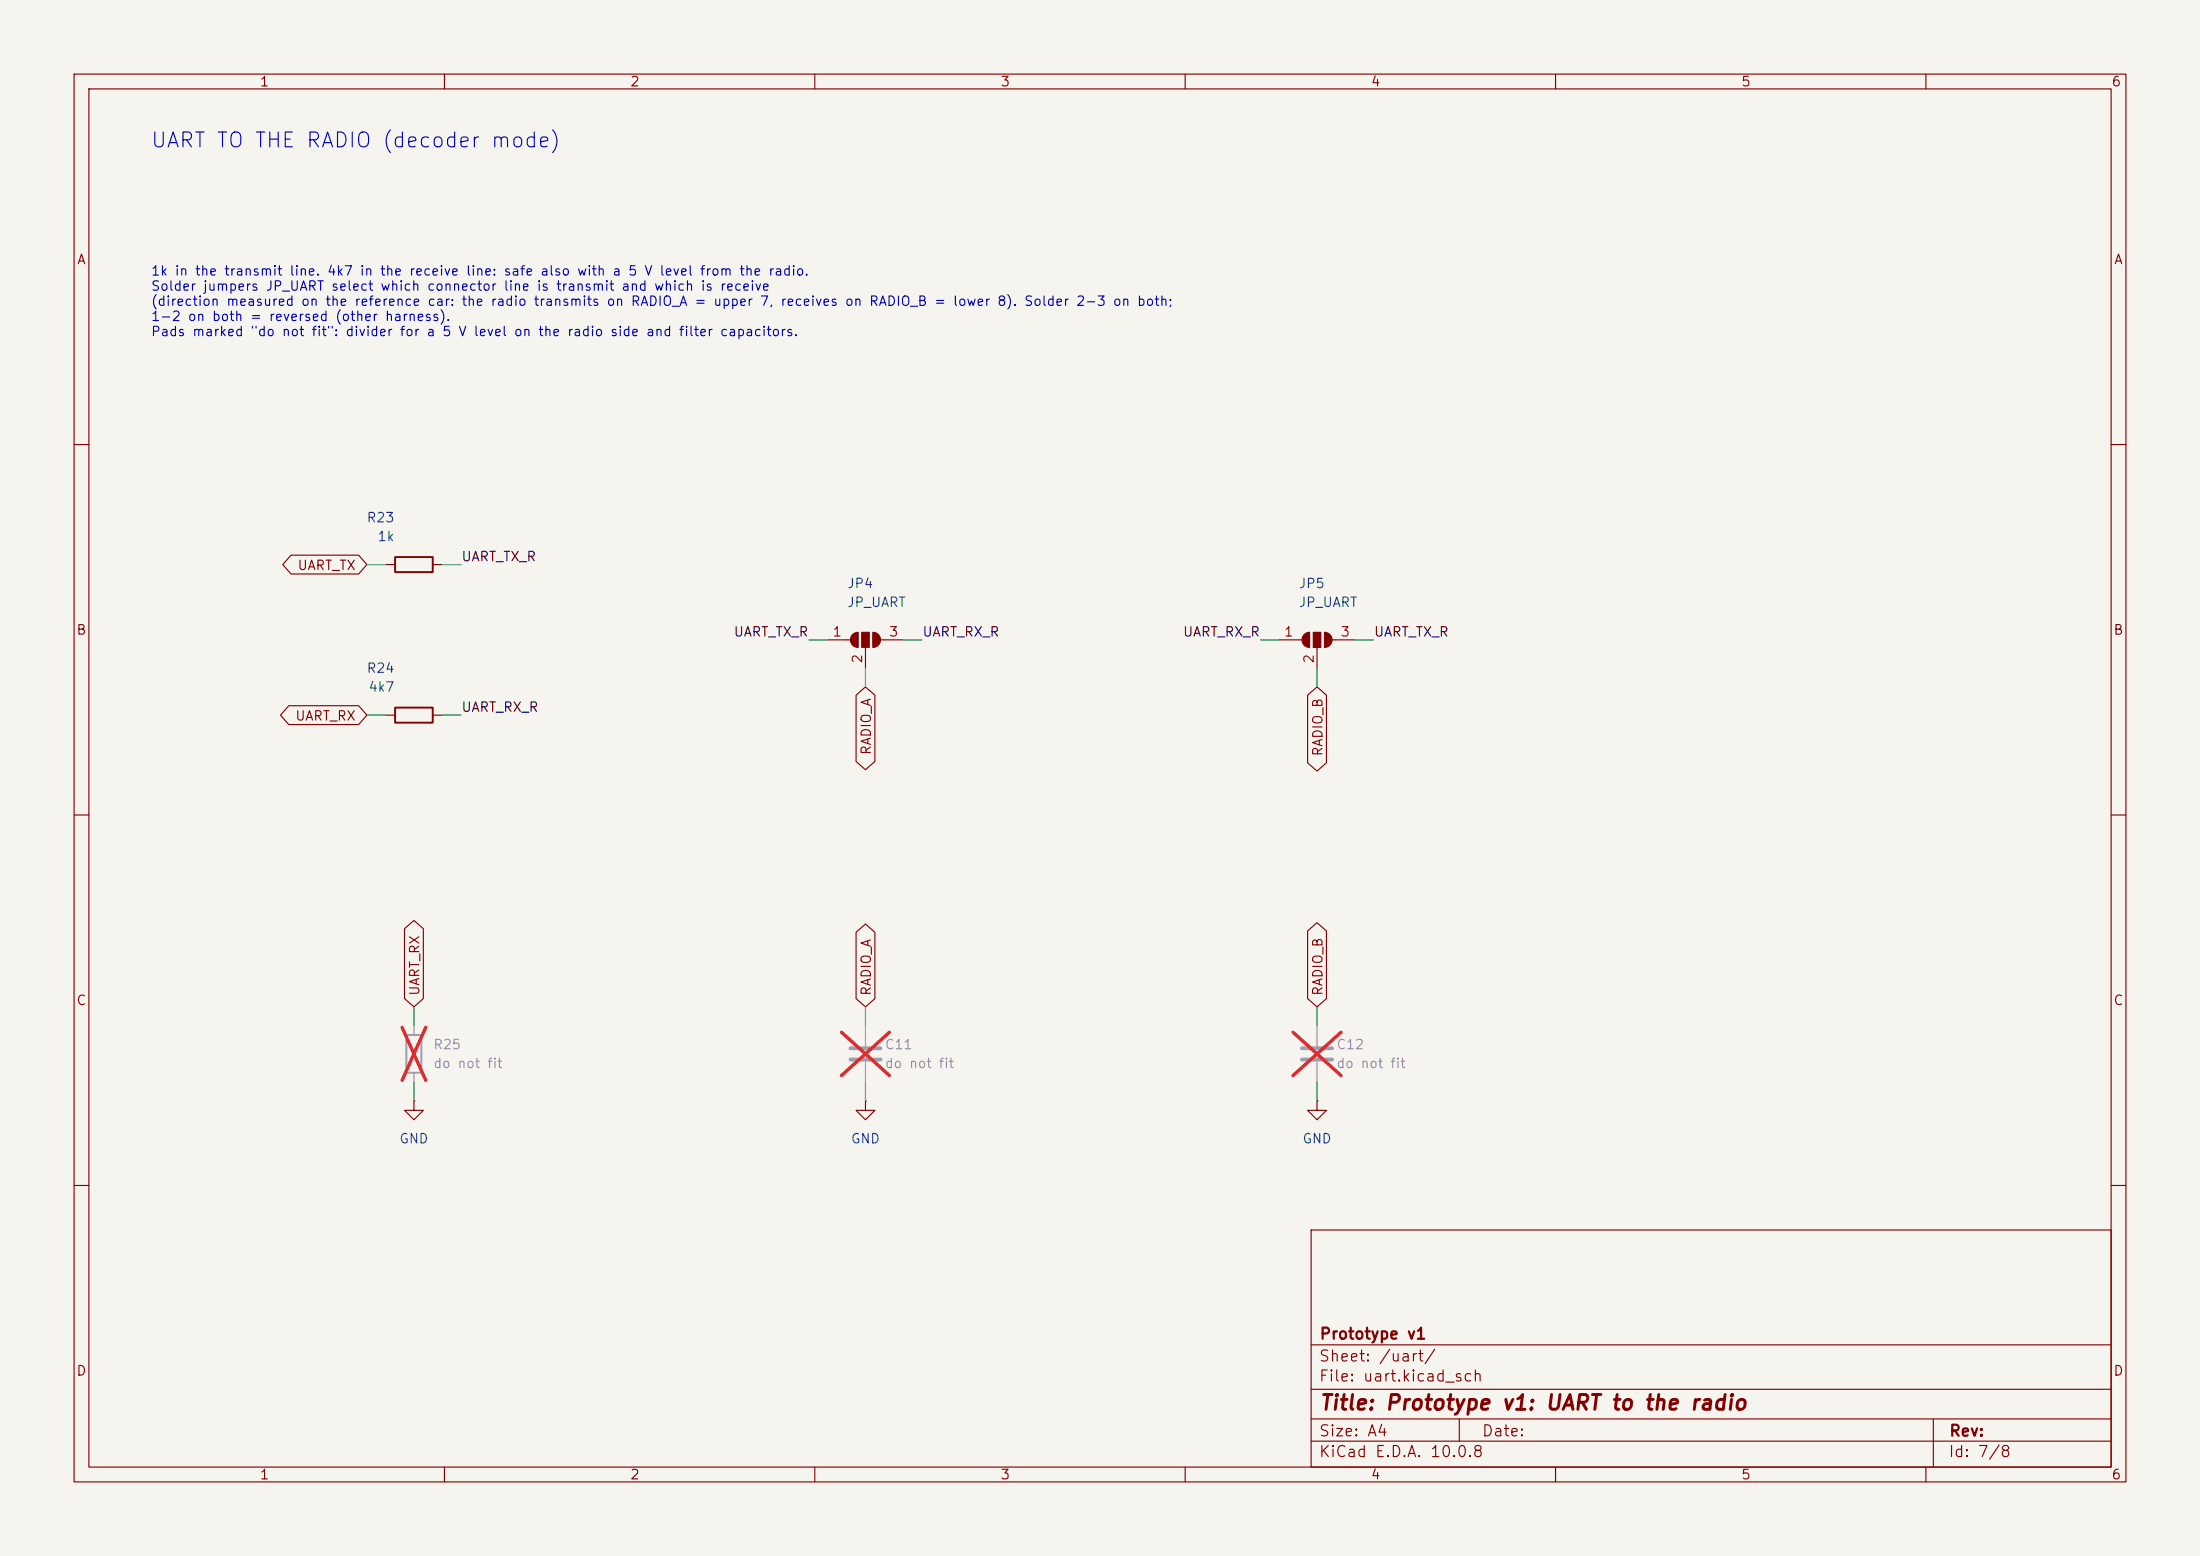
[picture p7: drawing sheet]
(kicad_sch
 (version 20250610)
 (generator "eeschema")
 (generator_version "9.99")
 (paper "A4")
 (title_block
  (title "Prototype v1: UART to the radio")
  (company "Prototype v1"))
 (lib_symbols
  (symbol "Device:C"
   (pin_numbers (hide yes))
   (pin_names
    (offset 0.254)) (exclude_from_sim no) (in_bom yes) (on_board yes)
   (in_pos_files yes)
   (duplicate_pin_numbers_are_jumpers no)
   (property "Reference" "C" (at 0.635 2.54 0) (show_name no) (do_not_autoplace no) (effects (font (size 1.27 1.27)) (justify left)))
   (property "Value" "C" (at 0.635 -2.54 0) (show_name no) (do_not_autoplace no) (effects (font (size 1.27 1.27)) (justify left)))
   (property "Footprint" "" (at 0.9652 -3.81 0) (show_name no) (do_not_autoplace no) (hide yes) (effects (font (size 1.27 1.27))))
   (property "Datasheet" "" (at 0 0 0) (show_name no) (do_not_autoplace no) (hide yes) (effects (font (size 1.27 1.27))))
   (property "Description" "Unpolarized capacitor" (at 0 0 0) (show_name no) (do_not_autoplace no) (hide yes) (effects (font (size 1.27 1.27))))
   (symbol "C_0_1"
    (polyline (pts (xy -2.032 0.762) (xy 2.032 0.762)) (stroke (width 0.508) (type default)) (fill (type none)))
    (polyline (pts (xy -2.032 -0.762) (xy 2.032 -0.762)) (stroke (width 0.508) (type default)) (fill (type none))))
   (symbol "C_1_1"
    (pin passive line (at 0 3.81 270) (length 2.794) (name "" (effects (font (size 1.27 1.27)))) (number "1" (effects (font (size 1.27 1.27)))))
    (pin passive line (at 0 -3.81 90) (length 2.794) (name "" (effects (font (size 1.27 1.27)))) (number "2" (effects (font (size 1.27 1.27))))))
   (embedded_fonts no))
  (symbol "Device:R"
   (pin_numbers (hide yes))
   (pin_names
    (offset 0)) (exclude_from_sim no) (in_bom yes) (on_board yes)
   (in_pos_files yes)
   (duplicate_pin_numbers_are_jumpers no)
   (property "Reference" "R" (at 2.032 0 90) (show_name no) (do_not_autoplace no) (effects (font (size 1.27 1.27))))
   (property "Value" "R" (at 0 0 90) (show_name no) (do_not_autoplace no) (effects (font (size 1.27 1.27))))
   (property "Footprint" "" (at -1.778 0 90) (show_name no) (do_not_autoplace no) (hide yes) (effects (font (size 1.27 1.27))))
   (property "Datasheet" "" (at 0 0 0) (show_name no) (do_not_autoplace no) (hide yes) (effects (font (size 1.27 1.27))))
   (property "Description" "Resistor" (at 0 0 0) (show_name no) (do_not_autoplace no) (hide yes) (effects (font (size 1.27 1.27))))
   (symbol "R_0_1"
    (rectangle (start -1.016 -2.54) (end 1.016 2.54) (stroke (width 0.254) (type default)) (fill (type none))))
   (symbol "R_1_1"
    (pin passive line (at 0 3.81 270) (length 1.27) (name "" (effects (font (size 1.27 1.27)))) (number "1" (effects (font (size 1.27 1.27)))))
    (pin passive line (at 0 -3.81 90) (length 1.27) (name "" (effects (font (size 1.27 1.27)))) (number "2" (effects (font (size 1.27 1.27))))))
   (embedded_fonts no))
  (symbol "Jumper:SolderJumper_3_Open"
   (pin_names
    (offset 0) (hide yes)) (exclude_from_sim no) (in_bom no) (on_board yes)
   (in_pos_files yes)
   (duplicate_pin_numbers_are_jumpers no)
   (property "Reference" "JP" (at -2.54 -2.54 0) (show_name no) (do_not_autoplace no) (effects (font (size 1.27 1.27))))
   (property "Value" "SolderJumper_3_Open" (at 0 2.794 0) (show_name no) (do_not_autoplace no) (effects (font (size 1.27 1.27))))
   (property "Footprint" "" (at 0 0 0) (show_name no) (do_not_autoplace no) (hide yes) (effects (font (size 1.27 1.27))))
   (property "Datasheet" "" (at 0 -15.24 0) (show_name no) (do_not_autoplace no) (hide yes) (effects (font (size 1.27 1.27))))
   (property "Description" "Solder Jumper, 3-pole, open" (at 0 -12.7 0) (show_name no) (do_not_autoplace no) (hide yes) (effects (font (size 1.27 1.27))))
   (property private "KLC_S5.1" "This is a generic symbol, it has fp-filter, but no default footprint" (at 0 -17.78 0) (show_name yes) (do_not_autoplace no) (hide yes) (effects (font (size 1.27 1.27))))
   (property private "KLC_S3.3" "Graphical-Symbol: thickness is 6mm, fill is background" (at 0 -20.32 0) (show_name yes) (do_not_autoplace no) (hide yes) (effects (font (size 1.27 1.27))))
   (symbol "SolderJumper_3_Open_0_1"
    (polyline (pts (xy -2.54 0) (xy -2.032 0)) (stroke (width 0) (type default)) (fill (type none)))
    (polyline (pts (xy -1.016 1.016) (xy -1.016 -1.016)) (stroke (width 0.1524) (type default)) (fill (type none)))
    (arc (start -1.016 -1.016) (mid -2.0276 0) (end -1.016 1.016) (stroke (width 0.1524) (type default)) (fill (type outline)))
    (rectangle (start -0.508 1.016) (end 0.508 -1.016) (stroke (width 0.1524) (type default)) (fill (type outline)))
    (polyline (pts (xy 0 -1.27) (xy 0 -1.016)) (stroke (width 0) (type default)) (fill (type none)))
    (arc (start 1.016 1.016) (mid 2.0276 0) (end 1.016 -1.016) (stroke (width 0.1524) (type default)) (fill (type outline)))
    (polyline (pts (xy 1.016 1.016) (xy 1.016 -1.016)) (stroke (width 0.1524) (type default)) (fill (type none)))
    (polyline (pts (xy 2.54 0) (xy 2.032 0)) (stroke (width 0) (type default)) (fill (type none))))
   (symbol "SolderJumper_3_Open_1_1"
    (pin passive line (at -5.08 0 0) (length 2.54) (name "A" (effects (font (size 1.27 1.27)))) (number "1" (effects (font (size 1.27 1.27)))))
    (pin passive line (at 0 -3.81 90) (length 2.54) (name "C" (effects (font (size 1.27 1.27)))) (number "2" (effects (font (size 1.27 1.27)))))
    (pin passive line (at 5.08 0 180) (length 2.54) (name "B" (effects (font (size 1.27 1.27)))) (number "3" (effects (font (size 1.27 1.27))))))
   (embedded_fonts no))
  (symbol "power:GND"
   (power global)
   (pin_numbers (hide yes))
   (pin_names
    (offset 0) (hide yes)) (exclude_from_sim no) (in_bom yes) (on_board yes)
   (in_pos_files yes)
   (duplicate_pin_numbers_are_jumpers no)
   (property "Reference" "#PWR" (at 0 -6.35 0) (show_name no) (do_not_autoplace no) (hide yes) (effects (font (size 1.27 1.27))))
   (property "Value" "GND" (at 0 -3.81 0) (show_name no) (do_not_autoplace no) (effects (font (size 1.27 1.27))))
   (property "Footprint" "" (at 0 0 0) (show_name no) (do_not_autoplace no) (hide yes) (effects (font (size 1.27 1.27))))
   (property "Datasheet" "" (at 0 0 0) (show_name no) (do_not_autoplace no) (hide yes) (effects (font (size 1.27 1.27))))
   (property "Description" "Power symbol creates a global label with name \"GND\" , ground" (at 0 0 0) (show_name no) (do_not_autoplace no) (hide yes) (effects (font (size 1.27 1.27))))
   (symbol "GND_0_1"
    (polyline (pts (xy 0 0) (xy 0 -1.27) (xy 1.27 -1.27) (xy 0 -2.54) (xy -1.27 -1.27) (xy 0 -1.27)) (stroke (width 0) (type default)) (fill (type none))))
   (symbol "GND_1_1"
    (pin power_in line (at 0 0 270) (length 0) (name "" (effects (font (size 1.27 1.27)))) (number "1" (effects (font (size 1.27 1.27))))))
   (embedded_fonts no)))
 (text "UART TO THE RADIO (decoder mode)"
  (exclude_from_sim no)
  (at 20.32 20.32 0)
  (effects (font (size 2 2)) (justify left bottom)))
 (text "1k in the transmit line. 4k7 in the receive line: safe also with a 5 V level from the radio.\nSolder jumpers JP_UART select which connector line is transmit and which is receive\n(direction measured on the reference car: the radio transmits on RADIO_A = upper 7, receives on RADIO_B = lower 8). Solder 2-3 on both;\n1-2 on both = reversed (other harness).\nPads marked \"do not fit\": divider for a 5 V level on the radio side and filter capacitors."
  (exclude_from_sim no)
  (at 20.32 45.72 0)
  (effects (font (size 1.27 1.27)) (justify left bottom)))
 (symbol
  (lib_id "Device:R")
  (at 55.88 76.2 90)
  (unit 1)
  (exclude_from_sim no)
  (in_bom yes)
  (on_board yes)
  (dnp no)
  (property "Reference" "R23" (at 53.34 69.85 90) (effects (font (size 1.27 1.27)) (justify left)))
  (property "Value" "1k" (at 53.34 72.39 90) (effects (font (size 1.27 1.27)) (justify left)))
  (property "Footprint" "Resistor_SMD:R_0805_2012Metric_Pad1.20x1.40mm_HandSolder" (at 55.88 76.2 90) (hide yes) (effects (font (size 1.27 1.27))))
  (property "Datasheet" "" (at 55.88 76.2 90) (hide yes) (effects (font (size 1.27 1.27))))
  (pin "1")
  (pin "2"))
 (wire
  (pts (xy 52.07 76.2) (xy 49.53 76.2))
  (stroke (width 0) (type default)))
 (global_label "UART_TX"
  (shape bidirectional)
  (at 49.53 76.2 180)
  (effects (font (size 1.27 1.27)) (justify right)))
 (wire
  (pts (xy 59.69 76.2) (xy 62.23 76.2))
  (stroke (width 0) (type default)))
 (label "UART_TX_R"
  (at 62.23 76.2 0)
  (effects (font (size 1.27 1.27)) (justify left bottom)))
 (symbol
  (lib_id "Device:R")
  (at 55.88 96.52 90)
  (unit 1)
  (exclude_from_sim no)
  (in_bom yes)
  (on_board yes)
  (dnp no)
  (property "Reference" "R24" (at 53.34 90.17 90) (effects (font (size 1.27 1.27)) (justify left)))
  (property "Value" "4k7" (at 53.34 92.71 90) (effects (font (size 1.27 1.27)) (justify left)))
  (property "Footprint" "Resistor_SMD:R_0805_2012Metric_Pad1.20x1.40mm_HandSolder" (at 55.88 96.52 90) (hide yes) (effects (font (size 1.27 1.27))))
  (property "Datasheet" "" (at 55.88 96.52 90) (hide yes) (effects (font (size 1.27 1.27))))
  (pin "1")
  (pin "2"))
 (wire
  (pts (xy 52.07 96.52) (xy 49.53 96.52))
  (stroke (width 0) (type default)))
 (global_label "UART_RX"
  (shape bidirectional)
  (at 49.53 96.52 180)
  (effects (font (size 1.27 1.27)) (justify right)))
 (wire
  (pts (xy 59.69 96.52) (xy 62.23 96.52))
  (stroke (width 0) (type default)))
 (label "UART_RX_R"
  (at 62.23 96.52 0)
  (effects (font (size 1.27 1.27)) (justify left bottom)))
 (symbol
  (lib_id "Jumper:SolderJumper_3_Open")
  (at 116.84 86.36 0)
  (unit 1)
  (exclude_from_sim no)
  (in_bom yes)
  (on_board yes)
  (dnp no)
  (property "Reference" "JP4" (at 114.3 78.74 0) (effects (font (size 1.27 1.27)) (justify left)))
  (property "Value" "JP_UART" (at 114.3 81.28 0) (effects (font (size 1.27 1.27)) (justify left)))
  (property "Footprint" "Connector_PinHeader_2.54mm:PinHeader_1x03_P2.54mm_Vertical" (at 116.84 86.36 0) (hide yes) (effects (font (size 1.27 1.27))))
  (property "Datasheet" "" (at 116.84 86.36 0) (hide yes) (effects (font (size 1.27 1.27))))
  (pin "1")
  (pin "2")
  (pin "3"))
 (wire
  (pts (xy 111.76 86.36) (xy 109.22 86.36))
  (stroke (width 0) (type default)))
 (label "UART_TX_R"
  (at 109.22 86.36 180)
  (effects (font (size 1.27 1.27)) (justify right bottom)))
 (wire
  (pts (xy 116.84 90.17) (xy 116.84 92.71))
  (stroke (width 0) (type default)))
 (global_label "RADIO_A"
  (shape bidirectional)
  (at 116.84 92.71 270)
  (effects (font (size 1.27 1.27)) (justify right)))
 (wire
  (pts (xy 121.92 86.36) (xy 124.46 86.36))
  (stroke (width 0) (type default)))
 (label "UART_RX_R"
  (at 124.46 86.36 0)
  (effects (font (size 1.27 1.27)) (justify left bottom)))
 (symbol
  (lib_id "Jumper:SolderJumper_3_Open")
  (at 177.8 86.36 0)
  (unit 1)
  (exclude_from_sim no)
  (in_bom yes)
  (on_board yes)
  (dnp no)
  (property "Reference" "JP5" (at 175.26 78.74 0) (effects (font (size 1.27 1.27)) (justify left)))
  (property "Value" "JP_UART" (at 175.26 81.28 0) (effects (font (size 1.27 1.27)) (justify left)))
  (property "Footprint" "Connector_PinHeader_2.54mm:PinHeader_1x03_P2.54mm_Vertical" (at 177.8 86.36 0) (hide yes) (effects (font (size 1.27 1.27))))
  (property "Datasheet" "" (at 177.8 86.36 0) (hide yes) (effects (font (size 1.27 1.27))))
  (pin "1")
  (pin "2")
  (pin "3"))
 (wire
  (pts (xy 172.72 86.36) (xy 170.18 86.36))
  (stroke (width 0) (type default)))
 (label "UART_RX_R"
  (at 170.18 86.36 180)
  (effects (font (size 1.27 1.27)) (justify right bottom)))
 (wire
  (pts (xy 177.8 90.17) (xy 177.8 92.71))
  (stroke (width 0) (type default)))
 (global_label "RADIO_B"
  (shape bidirectional)
  (at 177.8 92.71 270)
  (effects (font (size 1.27 1.27)) (justify right)))
 (wire
  (pts (xy 182.88 86.36) (xy 185.42 86.36))
  (stroke (width 0) (type default)))
 (label "UART_TX_R"
  (at 185.42 86.36 0)
  (effects (font (size 1.27 1.27)) (justify left bottom)))
 (symbol
  (lib_id "Device:R")
  (at 55.88 142.24 0)
  (unit 1)
  (exclude_from_sim no)
  (in_bom yes)
  (on_board yes)
  (dnp yes)
  (property "Reference" "R25" (at 58.42 140.97 0) (effects (font (size 1.27 1.27)) (justify left)))
  (property "Value" "do not fit" (at 58.42 143.51 0) (effects (font (size 1.27 1.27)) (justify left)))
  (property "Footprint" "Resistor_SMD:R_0805_2012Metric_Pad1.20x1.40mm_HandSolder" (at 55.88 142.24 0) (hide yes) (effects (font (size 1.27 1.27))))
  (property "Datasheet" "" (at 55.88 142.24 0) (hide yes) (effects (font (size 1.27 1.27))))
  (pin "1")
  (pin "2"))
 (wire
  (pts (xy 55.88 138.43) (xy 55.88 135.89))
  (stroke (width 0) (type default)))
 (global_label "UART_RX"
  (shape bidirectional)
  (at 55.88 135.89 90)
  (effects (font (size 1.27 1.27)) (justify left)))
 (wire
  (pts (xy 55.88 146.05) (xy 55.88 148.59))
  (stroke (width 0) (type default)))
 (symbol
  (lib_id "power:GND")
  (at 55.88 148.59 0)
  (unit 1)
  (exclude_from_sim no)
  (in_bom yes)
  (on_board yes)
  (dnp no)
  (property "Reference" "#PWRUA01" (at 55.88 148.59 0) (hide yes) (effects (font (size 1.27 1.27))))
  (property "Value" "GND" (at 55.88 153.67 0) (effects (font (size 1.27 1.27))))
  (property "Footprint" "" (at 55.88 148.59 0) (hide yes) (effects (font (size 1.27 1.27))))
  (property "Datasheet" "" (at 55.88 148.59 0) (hide yes) (effects (font (size 1.27 1.27))))
  (pin "1"))
 (symbol
  (lib_id "Device:C")
  (at 116.84 142.24 0)
  (unit 1)
  (exclude_from_sim no)
  (in_bom yes)
  (on_board yes)
  (dnp yes)
  (property "Reference" "C11" (at 119.38 140.97 0) (effects (font (size 1.27 1.27)) (justify left)))
  (property "Value" "do not fit" (at 119.38 143.51 0) (effects (font (size 1.27 1.27)) (justify left)))
  (property "Footprint" "Capacitor_SMD:C_0805_2012Metric_Pad1.18x1.45mm_HandSolder" (at 116.84 142.24 0) (hide yes) (effects (font (size 1.27 1.27))))
  (property "Datasheet" "" (at 116.84 142.24 0) (hide yes) (effects (font (size 1.27 1.27))))
  (pin "1")
  (pin "2"))
 (wire
  (pts (xy 116.84 138.43) (xy 116.84 135.89))
  (stroke (width 0) (type default)))
 (global_label "RADIO_A"
  (shape bidirectional)
  (at 116.84 135.89 90)
  (effects (font (size 1.27 1.27)) (justify left)))
 (wire
  (pts (xy 116.84 146.05) (xy 116.84 148.59))
  (stroke (width 0) (type default)))
 (symbol
  (lib_id "power:GND")
  (at 116.84 148.59 0)
  (unit 1)
  (exclude_from_sim no)
  (in_bom yes)
  (on_board yes)
  (dnp no)
  (property "Reference" "#PWRUA02" (at 116.84 148.59 0) (hide yes) (effects (font (size 1.27 1.27))))
  (property "Value" "GND" (at 116.84 153.67 0) (effects (font (size 1.27 1.27))))
  (property "Footprint" "" (at 116.84 148.59 0) (hide yes) (effects (font (size 1.27 1.27))))
  (property "Datasheet" "" (at 116.84 148.59 0) (hide yes) (effects (font (size 1.27 1.27))))
  (pin "1"))
 (symbol
  (lib_id "Device:C")
  (at 177.8 142.24 0)
  (unit 1)
  (exclude_from_sim no)
  (in_bom yes)
  (on_board yes)
  (dnp yes)
  (property "Reference" "C12" (at 180.34 140.97 0) (effects (font (size 1.27 1.27)) (justify left)))
  (property "Value" "do not fit" (at 180.34 143.51 0) (effects (font (size 1.27 1.27)) (justify left)))
  (property "Footprint" "Capacitor_SMD:C_0805_2012Metric_Pad1.18x1.45mm_HandSolder" (at 177.8 142.24 0) (hide yes) (effects (font (size 1.27 1.27))))
  (property "Datasheet" "" (at 177.8 142.24 0) (hide yes) (effects (font (size 1.27 1.27))))
  (pin "1")
  (pin "2"))
 (wire
  (pts (xy 177.8 138.43) (xy 177.8 135.89))
  (stroke (width 0) (type default)))
 (global_label "RADIO_B"
  (shape bidirectional)
  (at 177.8 135.89 90)
  (effects (font (size 1.27 1.27)) (justify left)))
 (wire
  (pts (xy 177.8 146.05) (xy 177.8 148.59))
  (stroke (width 0) (type default)))
 (symbol
  (lib_id "power:GND")
  (at 177.8 148.59 0)
  (unit 1)
  (exclude_from_sim no)
  (in_bom yes)
  (on_board yes)
  (dnp no)
  (property "Reference" "#PWRUA03" (at 177.8 148.59 0) (hide yes) (effects (font (size 1.27 1.27))))
  (property "Value" "GND" (at 177.8 153.67 0) (effects (font (size 1.27 1.27))))
  (property "Footprint" "" (at 177.8 148.59 0) (hide yes) (effects (font (size 1.27 1.27))))
  (property "Datasheet" "" (at 177.8 148.59 0) (hide yes) (effects (font (size 1.27 1.27))))
  (pin "1"))
 (embedded_fonts no))
